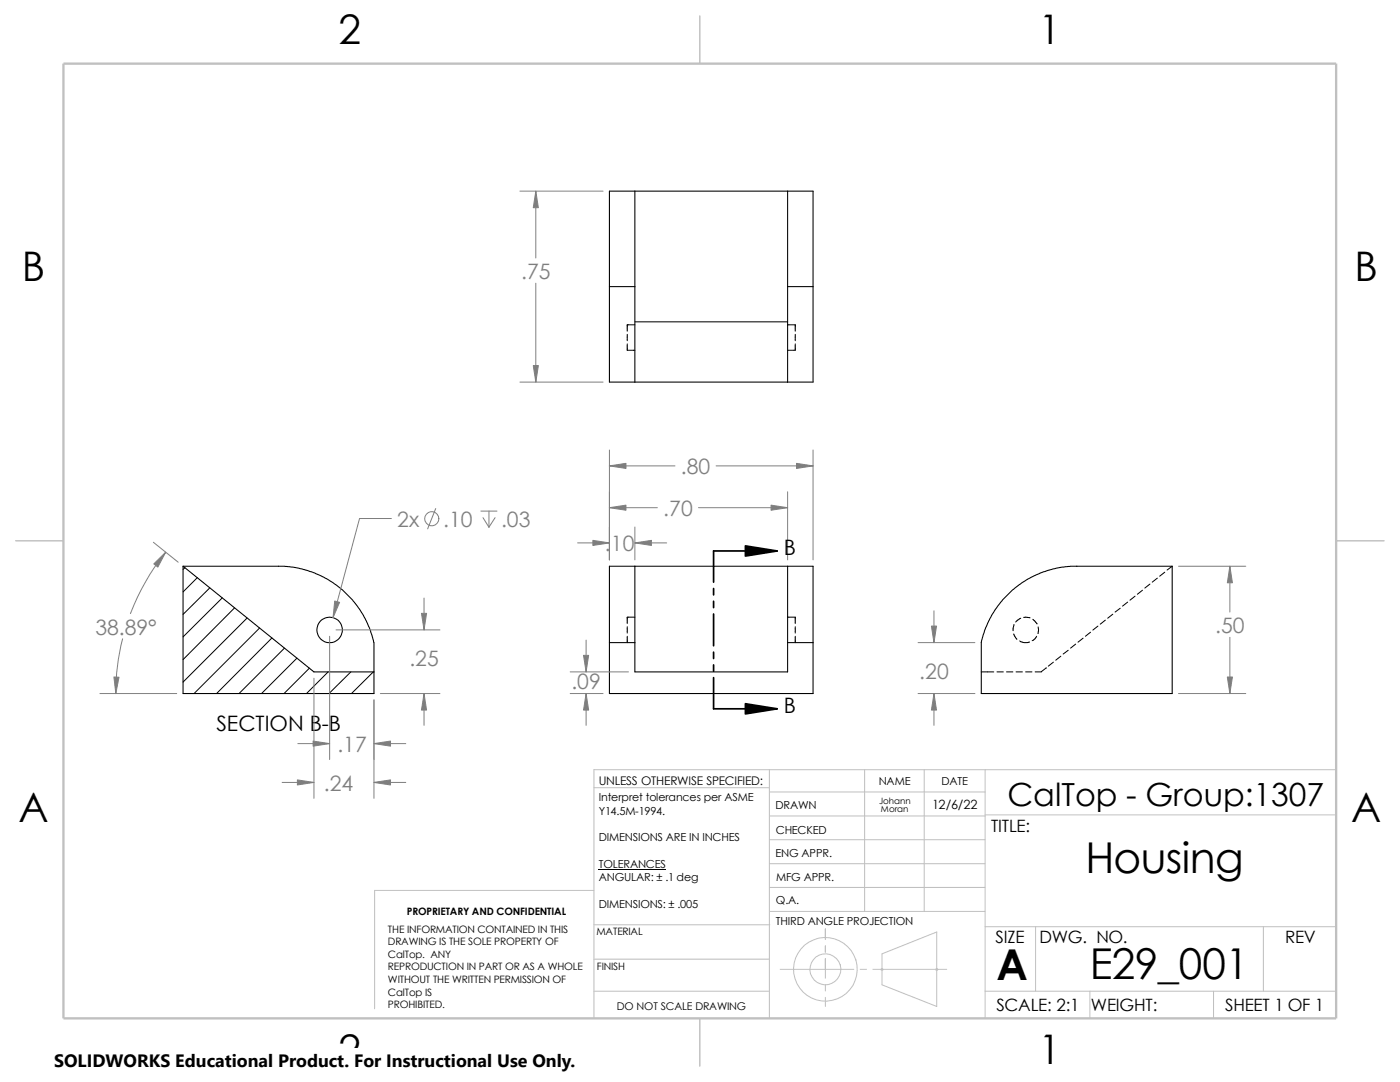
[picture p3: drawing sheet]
<svg xmlns="http://www.w3.org/2000/svg" width="279mm" height="216mm" viewBox="0 0 279 216" stroke-linecap="round" stroke-linejoin="round" font-family="sans-serif">
<g fill="none" stroke="#c0c0c0" stroke-width=".2">
<path d="M118.5 157.2h35M153.5 153.6v49.6M153.5 158h43.1M172.6 153.6v28.3M184.4 153.6v28.3M196.6 153.6v49.6M266.7 153.6h-148.2v49.6M118.5 177.7h-43.7v23.6M153.5 167.6h43.1M153.5 162.8h43.1M153.5 177.1h43.1M153.5 172.3h43.1"/>
<path d="M196.6 162.6h70.1M118.5 197.8h35M118.5 184.5h35.1M118.5 191.4h35M153.6 181.9h43M155.7 193.4h14.7M164.7 185.3v2.2M164.7 188.7v1.3M164.7 191.3v3.9M164.7 196.5v1.2M164.7 199v1.8M171.7 193.4h1.2"/>
<path d="M174.2 193.4h14.7M175.9 193.3l.3 .3M176 190.3l10.9-4.3v14.8l-10.9-4.3zM176.1 193.3l-.2 .3M186.8 193.3l.3 .3M187.1 193.3l-.3 .3M196.6 184.9h70.1M196.6 197.8h70.1M206.7 184.9v12.9M217.5 197.8v5.4M242.2 197.8v5.4M252.1 184.9v12.9"/>
<circle cx="164.7" cy="193.4" r="3.1"/>
<circle cx="164.7" cy="193.4" r="6.4"/>
</g>
<path d="M139.7 3.2v9.5M3.1 107.9h9.6M266.7 107.9h9.5M139.7 203.2v9.5" fill="none" stroke="#c0c0c0" stroke-width=".21"/>
<path d="M12.7 12.7h254v190.5h-254z" fill="none" stroke="#c0c0c0" stroke-width=".47"/>
<g fill="none" stroke="#000" stroke-width=".2">
<path d="M125.2 66.7v1.3M125.2 68.6v1.3h1.5M126.7 64.8h-1.5v1.3M157.2 64.8h1.5v1.3M158.7 66.7v1.3M158.7 68.6v1.3h-1.5M36.9 113.3l-.4 .3M39.4 115.3l-2.9 2.8M41.9 117.3l-5.4 5.3M44.4 119.3l-7.9 7.8M226.5 119l-1 .8M228 117.8l-1 .8"/>
<path d="M229.5 116.5l-1 .8M231 115.4l-1 .8M232.5 114.2l-1.1 .8M233.9 113l-1 .7M46.8 121.3l-10.3 10.3M49.3 123.3l-12.8 12.8M51.8 125.3l-13.1 13.1M54.3 127.3l-11.1 11.1M56.8 129.3l-9.1 9.1M59.3 131.3l-7.1 7.1M61.8 133.3l-5.1 5.1M65.5 134.1l-4.3 4.3"/>
<path d="M70 134.1l-4.3 4.3M74.5 134.1l-4.4 4.3M125.2 125.1v1.2M125.2 127v1.2M126.7 123.1h-1.5v1.3M157.2 123.1h1.5v1.3M158.7 125.1v1.2M158.7 127v1.2M195.8 134.1h2.5M199 134.1h1.2M200.9 134.1h1.2M202.3 126.5l.6 1.1"/>
<path d="M202.4 124.6l-.2 1.3M202.8 134.1h1.2M203.5 127.9l.9 .3 1-.1M203.7 123.4l-1 .7M204.3 123.2l1.3 .1M204.7 134.1h1.3M206.1 123.6l.9 .9M206.6 134.1h1.3M206.9 127l-.4 .5-.5 .3M207.1 126.4h.1M207.2 125.1v1.3M208.8 133.3l-1 .7"/>
<path d="M210.2 132.1l-1 .8M211.7 130.9l-1 .8M213.2 129.8l-1 .7M214.7 128.5l-1 .8M216.2 127.3l-1.1 .8M217.6 126.2l-1 .8M219.1 124.9l-1 .8M220.6 123.7l-1 .8M222.1 122.6l-1 .8M223.6 121.4l-1.1 .7M225 120.1l-1 .8M119.5 173.4h13.4"/>
</g>
<g fill="none" stroke="#000" stroke-width=".21">
<path d="M126.7 38.1v19.1M157.2 38.1v19.1M121.6 57.2v-19.1h40.7v19.1M121.6 57.2h5.1M121.6 57.2v19h40.7v-19M126.7 57.2v19M157.2 57.2v19M157.2 57.2h5.1M126.7 64.2h30.5M36.5 113h20.3l2.8 .4 3.2 .9 1.8 .8 1.8 1.1 1.9 1.5 2.1 2 1.4 1.9 1.3 2.3 .9 2 .6 2.3M36.5 113l26.2 21.1h11.9M36.5 113v25.4h38.1v-10.2"/>
<path d="M126.7 113v15.2M157.2 113v15.2M200.2 119.5l1.9-1.8 3.1-2.2 2.4-1.2 3.2-.9 2.9-.4h20.2v25.4h-38.1l.1-10.7 .8-2.5 .8-1.7 1.1-1.9zM121.6 128.2v10.2h40.7v-10.2M121.6 128.2h5.1M121.6 128.2v-15.2h40.7v15.2M126.7 128.2v5.9h30.5v-5.9M157.2 128.2h5.1"/>
<circle cx="65.8" cy="125.7" r="2.54"/>
</g>
<g fill="none" stroke="#808080" stroke-width=".2">
<path d="M103.8 38.1h16.6M106.9 38.1v13.4M106.9 56.5v19.7M103.8 76.2h16.6M121.6 89.8v21.9M121.6 93h13.1M142.9 93h19.4M157.2 98.1v13.6M162.3 89.8v21.9M30.6 108.2l5 4M33.1 110.2a46.3 46.3 0 0 0-7.1 12.2M78.1 103.5h-6.3l-5.3 19.7"/>
<path d="M84.6 119.3v6.4M87 101.5l-1.7 4M96 102h3.2M96.4 103.3l1.2 1.9M97.6 102v3.2M98.8 103.3l-1.2 1.9M115.3 108.3h6.3M121.6 101.3h9.6M126.7 108.3h6.4M126.7 105.2v6.5M139.4 101.3h17.8M235.2 113h13.4"/>
<path d="M245.4 113v9.1M19.9 138.4h15.4M24.5 127.5a44.5 44.5 0 0 0-1.4 10.9M62.7 135.3v24M65.8 127v24.6M67.1 125.7h20.7M74.6 139.7v19.6M75.9 138.4h11.9M84.6 138.4v6.3M113.8 138.4h6.6M113.8 134.1h11.6M117 127.7v6.4"/>
<path d="M117 138.4v6.3M183.2 138.4h11.4M183.2 128.2h11.4M186.4 121.9v6.3M186.4 138.4v6.3M235.2 138.4h13.4M245.4 127.2v11.2M56.3 156.1h6.4M59.4 148.4h6.4M74.6 156.1h6.4M74.6 148.4h6.4"/>
<circle cx="86.2" cy="103.5" r="1.41"/>
</g>
<g fill="#808080" stroke="#808080" stroke-width=".2">
<path d="M118.3 107.8l3.3 .5-3.3 .5z"/>
<path d="M126.7 108.3l3.3-.5v1z"/>
<path d="M117 138.4l.5 3.3h-1z"/>
<path d="M116.5 130.8h1l-.5 3.3z"/>
<path d="M121.6 93l3.3-.5v1z"/>
<path d="M159 92.5l3.3 .5-3.3 .5z"/>
<path d="M121.6 101.3l3.3-.5v1z"/>
<path d="M153.9 100.8l3.3 .5-3.3 .5z"/>
<path d="M106.9 38.1l.5 3.3h-1z"/>
<path d="M106.4 72.9h1l-.5 3.3z"/>
<path d="M245.4 113l.6 3.3h-1.1z"/>
<path d="M244.9 135.1h1.1l-.6 3.3z"/>
<path d="M185.9 124.9h1l-.5 3.3z"/>
<path d="M186.4 138.4l.5 3.3h-1z"/>
<path d="M84.6 138.4l.5 3.3h-1z"/>
<path d="M66.8 119.9l1 .3-1.3 3z"/>
<path d="M84.1 122.4h1l-.5 3.3z"/>
<path d="M59.4 155.6l3.3 .5-3.3 .5z"/>
<path d="M74.6 156.1l3.3-.5v1z"/>
<path d="M22.7 135.1h1l-.6 3.3z"/>
<path d="M30.7 112.5l2.4-2.3-1.6 3z"/>
<path d="M74.6 148.4l3.3-.5v1z"/>
<path d="M62.5 147.9l3.3 .5-3.3 .5z"/>
</g>
<path d="M148.8 108.9l6.3 1-6.3 1.1zM148.8 140.4l6.3 1-6.3 1.1z" fill="#000" stroke="#000" stroke-width=".34"/>
<path d="M142.4 117.4v1.3M142.4 120v1.2M155.1 109.9h-12.7v6.3M142.4 135.2v6.2h12.7M142.4 122.5v6.4M142.4 130.1v1.3M142.4 132.7v1.2" fill="none" stroke="#000" stroke-width=".34"/>
<path d="M10.8 209.2h104.1v6.7h-104.1z" fill="#fff"/>
<g font-size="8.5">
<text x="216.6" y="174.1">Housing</text>
<text x="198.8" y="195.5">A</text>
<text x="217.5" y="195.3">E29_001</text>
</g>
<g font-size="8.1">
<text x="67.6" y="8.8">2</text>
<text x="207.3" y="8.8">1</text>
<text x="4.4" y="56.1">B</text>
<text x="270.3" y="56.1">B</text>
<text x="3.7" y="164.1">A</text>
<text x="269.6" y="164.1">A</text>
<text x="67.6" y="212.3">2</text>
<text x="207.3" y="212.3">1</text>
</g>
<text font-size="6.4" x="201" y="160.9">CalTop - Group:1307</text>
<g font-size="4.2" fill="#808080">
<text x="104" y="55.7">.75</text>
<text x="135.9" y="94.7">.80</text>
<text x="79.3" y="105.1">2x</text>
<text x="88.4" y="105.1">.10</text>
<text x="100" y="105.1">.03</text>
<text x="132.4" y="103">.70</text>
<text x="120.7" y="110">.10</text>
<text x="19" y="126.6">38.89°</text>
<text x="242.5" y="126.3">.50</text>
<text x="81.7" y="132.9">.25</text>
<text x="114" y="137.5">.09</text>
<text x="183.5" y="135.6">.20</text>
<text x="67.3" y="150.1">.17</text>
<text x="64.6" y="157.8">.24</text>
</g>
<g font-size="4.2">
<text x="156.4" y="110.7">B</text>
<text x="156.4" y="142.2">B</text>
<text x="43.2" y="145.8">SECTION B-B</text>
</g>
<text font-size="3.6" x="10.8" y="213">SOLIDWORKS Educational Product. For Instructional Use Only.</text>
<g font-size="3.4">
<text x="197.8" y="166">TITLE:</text>
<text x="198.7" y="188.1">SIZE</text>
<text x="207.5" y="188.1">DWG. NO.</text>
<text x="256.5" y="188.2">REV</text>
<text x="198.8" y="201.7">SCALE: 2:1</text>
<text x="217.7" y="201.8">WEIGHT:</text>
<text x="244.5" y="201.7">SHEET 1 OF 1</text>
</g>
<text font-size="2.5" x="186.1" y="161.4">12/6/22</text>
<text font-size="2.4" x="119.5" y="156.6">UNLESS OTHERWISE SPECIFIED:</text>
<g font-size="2.2">
<text x="119.5" y="159.9">Interpret tolerances per ASME</text>
<text x="154.8" y="161.5">DRAWN</text>
<text x="175.4" y="156.7">NAME</text>
<text x="187.9" y="156.7">DATE</text>
<text x="119.5" y="162.6">Y14.5M-1994.</text>
<text x="119.5" y="167.9">DIMENSIONS ARE IN INCHES</text>
<text x="154.8" y="166.3">CHECKED</text>
<text x="119.5" y="173.1">TOLERANCES</text>
<text x="154.8" y="171">ENG APPR.</text>
<text x="119.5" y="175.8">ANGULAR: ± .1 deg</text>
<text x="154.9" y="175.7">MFG APPR.</text>
<text x="119.5" y="181.1">DIMENSIONS: ± .005</text>
<text x="154.9" y="184.7">THIRD ANGLE PROJECTION</text>
<text x="154.9" y="180.5">Q.A.</text>
</g>
<text font-size="2.1" x="123.1" y="201.6">DO NOT SCALE DRAWING</text>
<g font-size="2">
<text x="81.2" y="182.5">PROPRIETARY AND CONFIDENTIAL</text>
<text x="77.4" y="186.1">THE INFORMATION CONTAINED IN THIS</text>
<text x="77.4" y="188.6">DRAWING IS THE SOLE PROPERTY OF</text>
<text x="77.4" y="191.1">CalTop. ANY</text>
<text x="119" y="186.6">MATERIAL</text>
<text x="77.4" y="193.6">REPRODUCTION IN PART OR AS A WHOLE</text>
<text x="77.4" y="196.2">WITHOUT THE WRITTEN PERMISSION OF</text>
<text x="119.1" y="193.5">FINISH</text>
<text x="77.4" y="201.2">PROHIBITED.</text>
<text x="77.4" y="198.7">CalTop IS</text>
</g>
<g font-size="1.7">
<text x="175.4" y="160.4">Johann</text>
<text x="175.8" y="162.1">Moran</text>
</g>
</svg>
